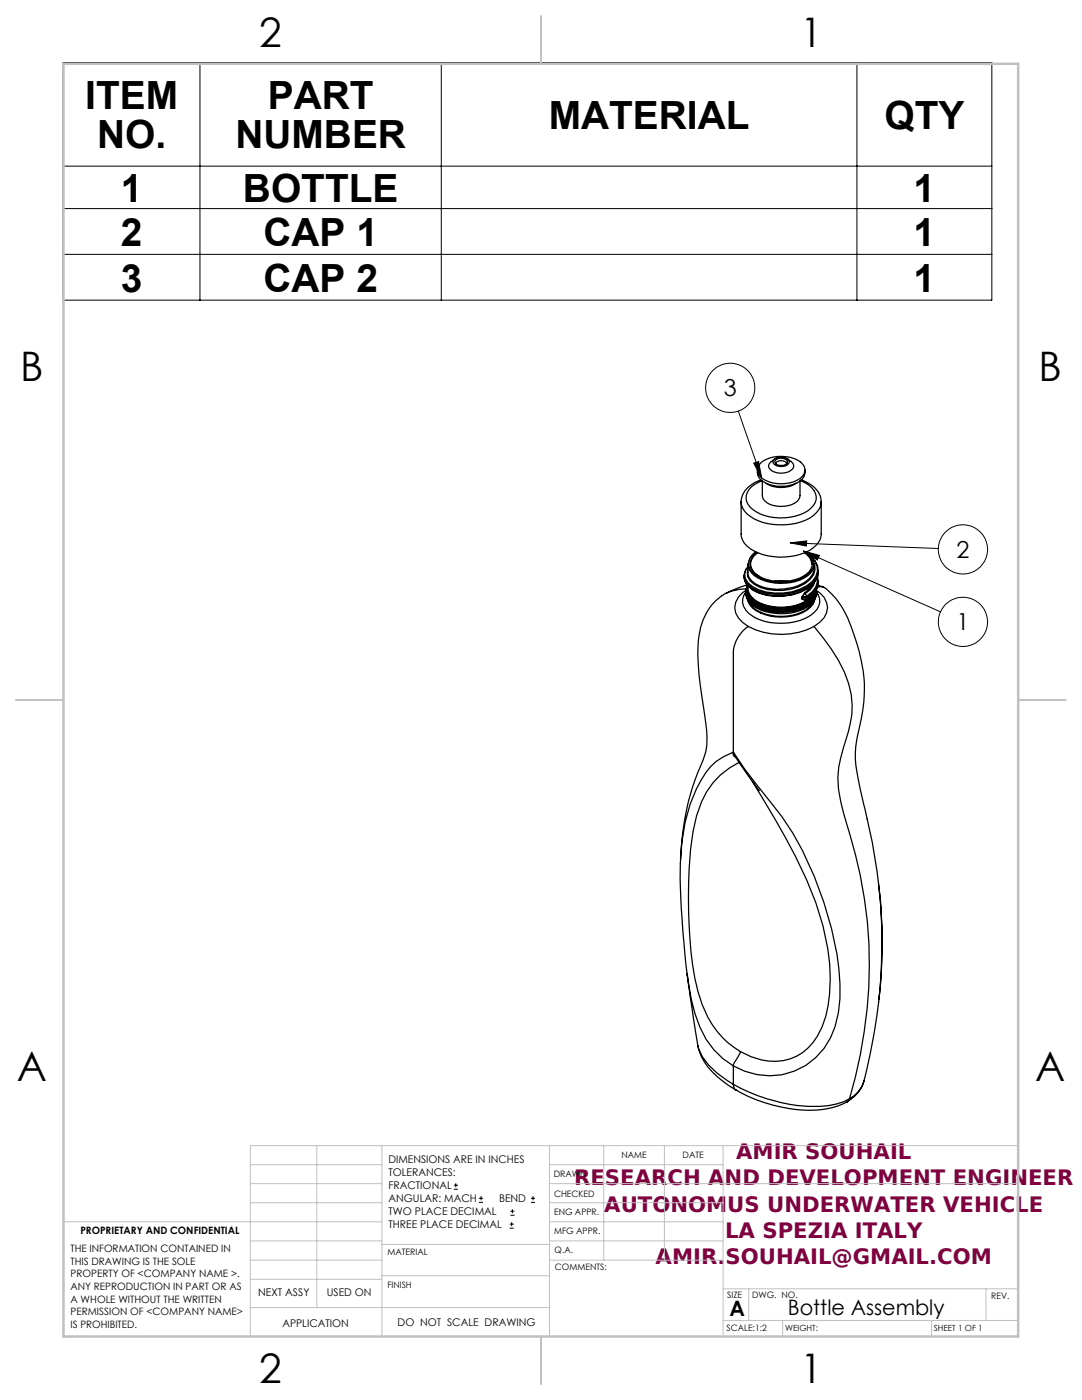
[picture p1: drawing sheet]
<svg xmlns="http://www.w3.org/2000/svg" width="216mm" height="279mm" viewBox="0 0 216 279" stroke-linecap="round" stroke-linejoin="round" font-family="sans-serif">
<g fill="none" stroke="#000" stroke-width=".25">
<path d="M151.1 93.8a2.5 2.5 0 0 0 1.8 2.6 6.8 6.8 0 0 0 7.2-.9 2.2 2.2 0 0 0 .5-1.7M151.8 95.8a5.2 5.2 0 0 0-3.9 4.3M151.8 92.4a7 7 0 0 1 7.9-.2 2.02 2.02 0 0 1 .9 2 2.02 2.02 0 0 1-1.5 1.6 7 7 0 0 1-7.3-.6 1.82 1.82 0 0 1 0-2.8zM152 96a4 4 0 0 0-3.1 3.5 4.1 4.1 0 0 0 2.8 3.1 11 11 0 0 0 9.5-.6 2.9 2.9 0 0 0 1.3-4 5.1 5.1 0 0 0-2.8-2M152.1 96v2.9a2.42 2.42 0 0 0 2.1 2 5.2 5.2 0 0 0 5.1-1.1l.3-.9v-2.9M152.9 96.4a5.6 5.6 0 0 0 5.9 0M154.6 91.6a2.23 2.23 0 0 1 2.8 .3 .9 .9 0 0 1-1 1.2 1.7 1.7 0 0 1-2.2-.9zM154.6 91.6a1.78 1.78 0 0 0-1.2 1.7 3.2 3.2 0 0 0 5-.1 1.01 1.01 0 0 0-.6-1.1l-.6-.5M154.7 91.9a1.7 1.7 0 0 1 2.4 .1 .81 .81 0 0 1-1.1 .9 1.13 1.13 0 0 1-1.4-.8zM154.8 92.5a1.37 1.37 0 0 1 2.2 0M159.8 95.7a5.4 5.4 0 0 1 4 4l.1 6.9a4.3 4.3 0 0 1-3.2 3.6 12.4 12.4 0 0 1-11-.7 3.7 3.7 0 0 1-1.8-2.9v-6.4M144.1 118.9a11.7 11.7 0 0 0-4.8 8.9 59.2 59.2 0 0 0 1.2 14 25.8 25.8 0 0 1 .4 7.7 31.7 31.7 0 0 1-2.2 6.1 54.5 54.5 0 0 0-2.9 15.8"/>
<path d="M147.9 100.1a4.1 4.1 0 0 0 2.6 3.4 12.2 12.2 0 0 0 11.8-.6 3.7 3.7 0 0 0 1.6-2.7M148.4 114.9a2.78 2.78 0 0 0 .6 1.8l-4.1 1.7M148.8 118.1a3.3 3.3 0 0 0 1.9 2.8 10.9 10.9 0 0 0 10.8-.3 3.2 3.2 0 0 0 1.4-2.5 4.1 4.1 0 0 1-3.2 3.7 11.1 11.1 0 0 1-9.3-.8 3 3 0 0 1-1.6-2.9zM148.8 118.2l-.2 .3M148.9 117.8v.1a4 4 0 0 0 3.3 3.5 10.4 10.4 0 0 0 9.3-1 3.1 3.1 0 0 0 1.3-2.5M148.9 117.5a8 8 0 0 0-4.8 1.4M149 117.7a3.8 3.8 0 0 0-.8 6.5l1.1 .8M149.1 116.8a2.82 2.82 0 0 0 1.6 3.1 10.4 10.4 0 0 0 10.7-.2l1.1-1.3M149.2 116.8a5.7 5.7 0 0 0 3.7 2 11.7 11.7 0 0 0 8.1-1.3M149.2 119.6a4.4 4.4 0 0 0 3.6 3.1 9.8 9.8 0 0 0 8.8-1.5l.6-.5 .4-1.1M149.2 118.6a4.8 4.8 0 0 0 4 3 9.6 9.6 0 0 0 8.7-1.7l.7-1.3M149.2 112.6a3.5 3.5 0 0 0 2.7 3.1 10.3 10.3 0 0 0 9.2-.7 3.2 3.2 0 0 0 1.4-2.4 3.9 3.9 0 0 1-2.4 3.9 10.3 10.3 0 0 1-9.3 .1 2.9 2.9 0 0 1-1.6-2.3z"/>
<path d="M149.2 116.9a3.4 3.4 0 0 0 2.5 3.5 10 10 0 0 0 9.8-1l.4-.4M149.7 119.4a8.1 8.1 0 0 0 7.3 2.3 7 7 0 0 0 5-2.3M150.8 110.1a2.74 2.74 0 0 0-1.4 2.7 2.74 2.74 0 0 0 1.9 2.3 10.1 10.1 0 0 0 9.7-.3 2.66 2.66 0 0 0 0-4.7M151 110.2a2.51 2.51 0 0 0-.2 4.4 9.3 9.3 0 0 0 10.1 0 2.47 2.47 0 0 0-.2-4.4M151.2 110.3a2.51 2.51 0 0 0-.3 4.4l.6 .3M154.5 116l1.4-.1 1.3 .1M160 119.5a.73 .73 0 0 0 1.1 0M160 119.2l.4 .1 .7-.1M160 119.5l.3 .1 .8-.1M160 119.2v.3M160.1 119l.3 .1 .6-.1M160.1 119l-.1 .2"/>
<path d="M160.5 118.5h.2M160.5 118.5l-.4 .5M160.5 110.3a3.2 3.2 0 0 1 1.5 2.3M160.5 119.7l.1 .1M160.6 118.3l.1 .2M160.6 118.3l-.1 .2M160.6 119.7v.1M160.7 118.5l.3 .5M160.7 119.7l-.1 .1M161 119l.1 .2M161.1 119.2v.3M161.6 110.8a3.4 3.4 0 0 1-.6 6.1 11.1 11.1 0 0 1-10.9 .2 2.42 2.42 0 0 1-.9-3.9 2.26 2.26 0 0 0-.1 3.3 7.7 7.7 0 0 0 5.4 2.1 10.3 10.3 0 0 0 7.7-2.4 3.3 3.3 0 0 0 .4-4.3"/>
<path d="M162.2 116.6l-.6 .9-1 .8M162.4 119.9a4.5 4.5 0 0 1-3.2 2.6 9.9 9.9 0 0 1-8.9-1.2l-.5-.6-.4-.7M162.5 112.6a2.84 2.84 0 0 1-.9 3 10 10 0 0 1-11.1 1 2.23 2.23 0 0 1-1.3-2.7M162.5 116.2l-.2 .6-.6 .9-1 .8M162.8 117.7a3.9 3.9 0 0 1-2.8 3 10.3 10.3 0 0 1-10-1.1 2.91 2.91 0 0 1-1.1-2.1 4 4 0 0 0 3.3 3.4 10.7 10.7 0 0 0 9.3-1 3.3 3.3 0 0 0 1.3-2.2M162.8 117.5h.1M162.8 117.8a3.7 3.7 0 0 1 .7 6.4l-1.1 .8M162.9 118.2a2.8 2.8 0 0 1-.4 4 11.5 11.5 0 0 1-11.9 1 3.8 3.8 0 0 1-2.4-3.7l.4-1M163.1 115.2a3.6 3.6 0 0 1-2.1 3.8M163.1 117.2a1.46 1.46 0 0 1 1.6 .2M163.1 115a3.4 3.4 0 0 1-.9 3.3l-1.1 .9M163.2 116.8l1.2 .4"/>
<path d="M163.2 114.1a3.7 3.7 0 0 1-2.1 3.3 11.5 11.5 0 0 1-11.1 .2l-.9-.8-.5-.9-.1-.8M163.2 116.2a3.7 3.7 0 0 1-2.1 3.3M163.3 113.8v.3a4.1 4.1 0 0 1-2.2 3.4M163.3 115.9v.3a4.2 4.2 0 0 1-2.2 3.4M164.7 117.4a18.1 18.1 0 0 1 5.7 9.2 30.6 30.6 0 0 1 .7 20.3 18.8 18.8 0 0 0 .2 8.9l.4 1.8a169.3 169.3 0 0 1 4 22 109.4 109.4 0 0 1-3.3 36.1M149.3 125a6.7 6.7 0 0 0-3 5.2v19.9M149.3 125a14.3 14.3 0 0 0 13.1 0M162.4 125a35.2 35.2 0 0 1 6.9 11.4 17.2 17.2 0 0 1-.5 11.3 20.8 20.8 0 0 0-.4 14.9 91.3 91.3 0 0 1 1.1 56.7M146.3 150.1a169.5 169.5 0 0 0 9.7 12.8 69.1 69.1 0 0 1 11.4 30.5 27.8 27.8 0 0 1-.8 11.5 13.7 13.7 0 0 1-20.3 7.8M146.3 150.1a10.9 10.9 0 0 0-6.4 5.6 34.9 34.9 0 0 0-4.2 16.6v4.4M146.3 150.1l.3 .7M146.3 150.1a.83 .83 0 0 0 .6 1.1"/>
<path d="M146.6 150.9l2.9 4.2 2 2.7M147.5 152.2a15.8 15.8 0 0 0-8.5 10.6 61.3 61.3 0 0 0-1.6 16.3l.1 5.6a53.9 53.9 0 0 0 2.6 15.8 17.7 17.7 0 0 0 7.6 9.4M150.2 156.1a185.8 185.8 0 0 1 10.7 19.4 45.6 45.6 0 0 1 4.6 22.9 16.3 16.3 0 0 1-4.2 10.7 10.3 10.3 0 0 1-11.4 1.8l-2.2-1M135.7 176.8a172.9 172.9 0 0 0 2.2 22.6 22.1 22.1 0 0 0 4.6 10.1l1.8 1.8 2 1.4M175.3 176.3a107.9 107.9 0 0 1 .1 23.1M137.1 194.6l2.1 14.1M146.3 216.4a1.2 1.2 0 0 0 .6 1.1 29 29 0 0 0 18.2 3.8 12.6 12.6 0 0 0 4-1.4M146.3 216.4a17.6 17.6 0 0 1-6.1-5.5l-.8-1.6-.1-.6a11.4 11.4 0 0 0 4.8 7l2.7 1.8M146.3 216.4a32.7 32.7 0 0 0 19 4.3l3-.8 1.2-.6M146.3 212.7v3.7M147.7 209.9l-1.3 2.4-.1 .4M169.5 219.3l-.4 .6"/>
<path d="M172.4 215.7v.2a7 7 0 0 1-3.3 4M172.4 215.7a5.9 5.9 0 0 1-2.9 3.6"/>
</g>
<g fill="none" stroke="#000" stroke-width=".2">
<path d="M12.6 12.5h185.3v47.4h-185.3zM39.9 12.5v47.4M88.1 12.5v47.4M171 12.5v47.4M12.6 33.2h185.3M12.6 41.6h185.3M12.6 50.8h185.3M147.3 82.1l4.7 13.3M150.4 92.4l1-.3 .6 3.3zM157.7 108.3l3.3-.4-.1 1.1zM157.7 108.3l29.6 1.2M160.3 110l3.2 .8-.4 1z"/>
<path d="M160.3 110l27.3 12.1M90.6 237.3h.8M90.6 236.5h.8M90.9 236.1v.9M95.6 240h.8M95.6 239.1h.8M96 238.7v.8M105.9 240h.9M105.9 239.1h.9M106.4 238.7v.8M101.7 245.1h.8M101.7 244.3h.8"/>
<path d="M101.8 242.5h.9M101.8 241.7h.9M102.1 243.9v.8M102.2 241.3v.8"/>
<circle cx="145.7" cy="77.4" r="4.9"/>
<circle cx="192.1" cy="109.6" r="4.9"/>
<circle cx="192.1" cy="124.1" r="4.9"/>
</g>
<g fill="none" stroke="#c0c0c0" stroke-width=".2">
<path d="M50 232.4h26.2M50 236.2h26.2M63.2 228.6v32.3M76.2 228.6v38.1M109.6 228.6v38.1M109.6 232.4h34.7M109.6 236.2h93.6M120.5 228.6v22.9M132.6 228.6v22.9M144.3 228.6v38.1M203.2 228.6h-153.2v38.1M12.7 243.8h63.5"/>
<path d="M50 251.5h26.2M50 240h26.2M50 247.6h26.2M50 255.3h26.2M76.2 254.6h33.4M76.2 248.4h33.4M109.6 251.5h34.7M109.6 243.8h34.7M109.6 240h34.7M109.6 247.6h34.7M144.3 257.2h58.9M149.4 257.2v6.3"/>
<path d="M196.7 257.2v6.3M50 260.9h59.6M144.3 263.5h58.9M156.2 263.5v3.2M185.9 263.5v3.2"/>
</g>
<path d="M107.9 3.2v9.5M3.1 139.7h9.6M203.2 139.7h9.5M107.9 266.7v9.6" fill="none" stroke="#c0c0c0" stroke-width=".25"/>
<path d="M12.7 12.7h190.5v254h-190.5z" fill="none" stroke="#c0c0c0" stroke-width=".5"/>
<path d="M150.4 92.4l1-.3 .6 3.3zM157.7 108.3l3.3-.4-.1 1.1zM160.3 110l3.2 .8-.4 1z" fill="#000"/>
<g font-size="8.1">
<text x="51.7" y="9.3">2</text>
<text x="159.7" y="9.3">1</text>
<text x="4" y="76">B</text>
<text x="207.2" y="76">B</text>
<text x="3.3" y="215.7">A</text>
<text x="206.5" y="215.7">A</text>
<text x="51.7" y="276">2</text>
<text x="159.7" y="276">1</text>
</g>
<g font-size="7.8">
<text x="17" y="21.8">ITEM</text>
<text x="53.4" y="21.8">PART</text>
<text x="19.4" y="29.6">NO.</text>
<text x="47" y="29.6">NUMBER</text>
<text x="109.5" y="25.7">MATERIAL</text>
<text x="176.5" y="25.7">QTY</text>
<text x="24.1" y="40.2">1</text>
<text x="48.5" y="40.2">BOTTLE</text>
<text x="182.3" y="40.2">1</text>
<text x="24.1" y="49.1">2</text>
<text x="52.6" y="49.1">CAP 1</text>
<text x="182.3" y="49.1">1</text>
<text x="24.1" y="58.2">3</text>
<text x="52.6" y="58.2">CAP 2</text>
<text x="182.3" y="58.2">1</text>
</g>
<g font-size="4.7">
<text x="144.4" y="79.1">3</text>
<text x="190.9" y="111.3">2</text>
<text x="190.9" y="125.8">1</text>
</g>
<g font-size="4.2" fill="#800040">
<text x="146.9" y="231.3">AMIR SOUHAIL</text>
<text x="114.6" y="236.6">RESEARCH AND DEVELOPMENT ENGINEER</text>
<text x="120.6" y="241.8">AUTONOMUS UNDERWATER VEHICLE</text>
<text x="144.7" y="247">LA SPEZIA ITALY</text>
<text x="130.8" y="252.3">AMIR.SOUHAIL@GMAIL.COM</text>
</g>
<g font-size="4.2">
<text x="145.6" y="262.7">A</text>
<text x="157.2" y="262.4">Bottle Assembly</text>
</g>
<g font-size="2.1">
<text x="77.5" y="232.2">DIMENSIONS ARE IN INCHES</text>
<text x="77.5" y="234.7">TOLERANCES:</text>
<text x="77.5" y="237.3">FRACTIONAL</text>
<text x="77.5" y="239.9">ANGULAR: MACH</text>
<text x="99.6" y="239.9">BEND</text>
<text x="77.5" y="242.5">TWO PLACE DECIMAL</text>
<text x="77.5" y="245.1">THREE PLACE DECIMAL</text>
<text x="51.5" y="258.7">NEXT ASSY</text>
<text x="65.2" y="258.6">USED ON</text>
<text x="56.3" y="264.8">APPLICATION</text>
<text x="79.3" y="264.6">DO NOT SCALE DRAWING</text>
</g>
<g font-size="2">
<text x="14.1" y="249.9">THE INFORMATION CONTAINED IN</text>
<text x="16" y="246.3">PROPRIETARY AND CONFIDENTIAL</text>
<text x="14.1" y="252.4">THIS DRAWING IS THE SOLE</text>
<text x="14.1" y="254.9">PROPERTY OF &lt;COMPANY NAME &gt;.</text>
<text x="14.1" y="257.5">ANY REPRODUCTION IN PART OR AS</text>
<text x="14.1" y="260">A WHOLE WITHOUT THE WRITTEN</text>
<text x="14.1" y="262.5">PERMISSION OF &lt;COMPANY NAME&gt;</text>
<text x="14.1" y="265">IS PROHIBITED.</text>
</g>
<g font-size="1.8">
<text x="124" y="231.1">NAME</text>
<text x="136.2" y="231.1">DATE</text>
<text x="110.5" y="234.8">DRAWN</text>
<text x="110.5" y="238.9">CHECKED</text>
<text x="110.6" y="242.5">ENG APPR.</text>
<text x="77.3" y="250.5">MATERIAL</text>
<text x="110.6" y="246.3">MFG APPR.</text>
<text x="110.7" y="250">Q.A.</text>
<text x="77.3" y="257">FINISH</text>
<text x="110.7" y="253.5">COMMENTS:</text>
<text x="145.1" y="259">SIZE</text>
<text x="150.1" y="259.1">DWG. NO.</text>
<text x="197.8" y="259.2">REV.</text>
<text x="145" y="265.7">SCALE:1:2</text>
</g>
<g font-size="1.7">
<text x="156.7" y="265.7">WEIGHT:</text>
<text x="186.3" y="265.7">SHEET 1 OF 1</text>
</g>
</svg>
